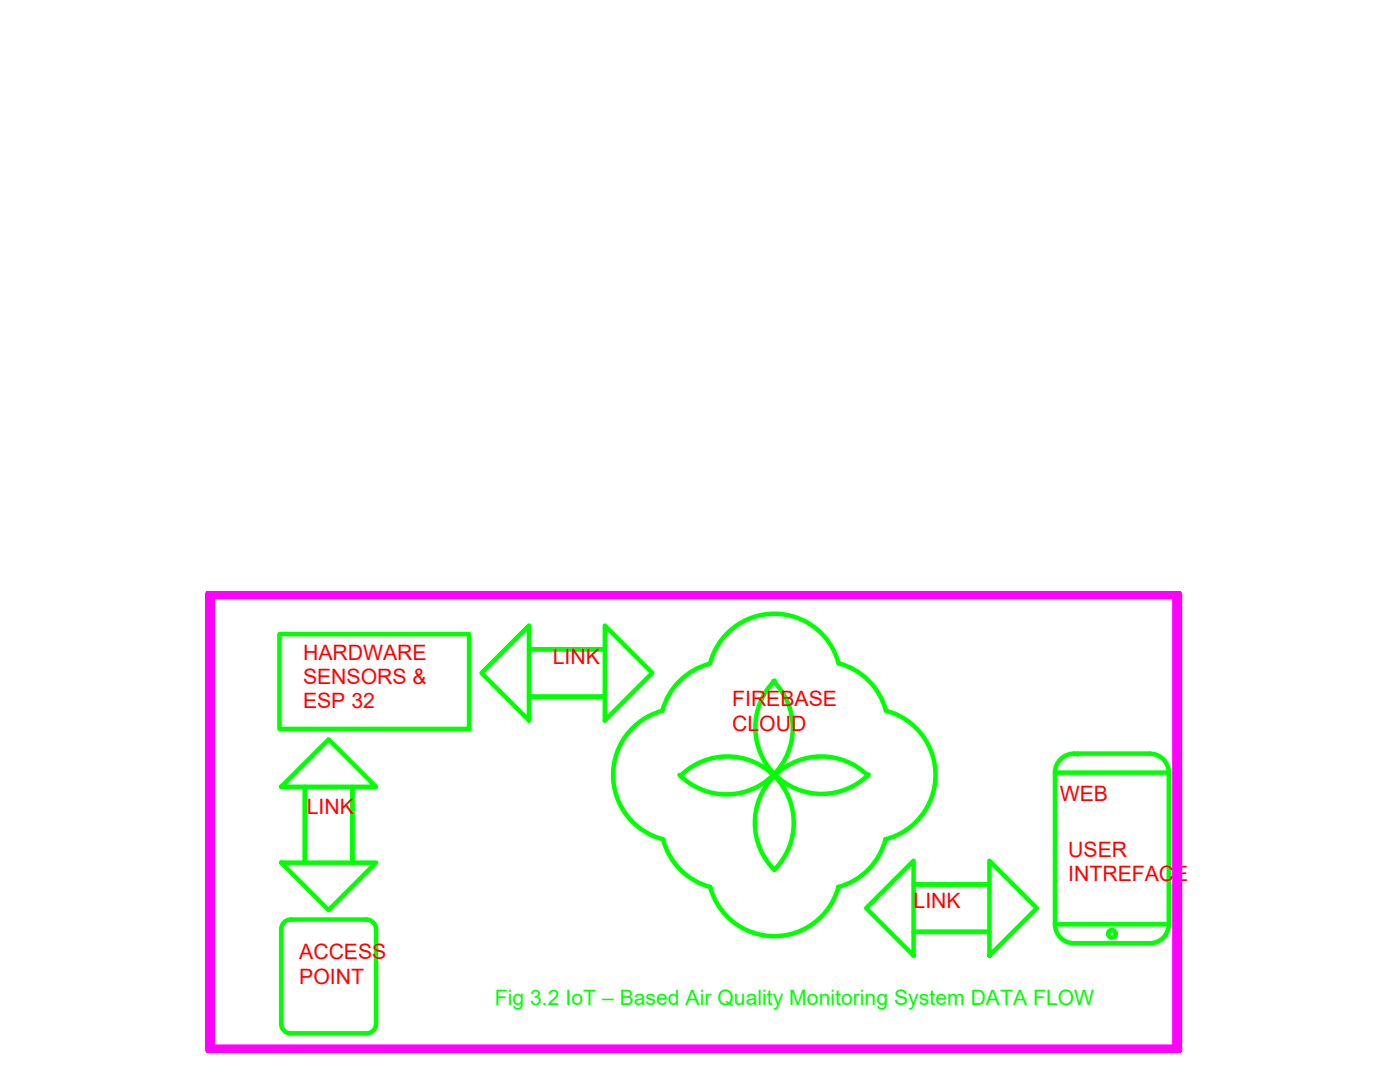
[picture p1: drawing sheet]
<svg xmlns="http://www.w3.org/2000/svg" width="279mm" height="216mm" viewBox="0 0 279 216" stroke-linecap="round" stroke-linejoin="round" font-family="sans-serif">
<!-- layer: 0 -->
<path d="M55.8 126.5h37.8v19h-37.8zM154.3 135.9a13.2 13.2 0 0 1 0 18.7 13.2 13.2 0 0 1-18.7 0M154.6 135.8a13.2 13.2 0 0 0 0 18.7 13.2 13.2 0 0 0 18.8 0M56.1 157l9.5-9.5 9.4 9.5h-4.7v15.1h-9.4v-15.1zM60.9 157h9.4v15.1h4.7l-9.4 9.5-9.5-9.5h4.8zM135.8 154.8a13.2 13.2 0 0 1 18.7 0 13.2 13.2 0 0 1 0 18.8 13.2 13.2 0 0 1 0-18.8 13.2 13.2 0 0 1 18.8 0M132.3 167.5a13.2 13.2 0 0 1-9.9-12.8 13.2 13.2 0 0 1 9.8-12.9 13.2 13.2 0 0 1 9.5-9.4 13.2 13.2 0 0 1 12.8-9.9 13.2 13.2 0 0 1 12.8 9.9 13.2 13.2 0 0 1 9.5 9.4 13.2 13.2 0 0 1 9.9 12.9 13.2 13.2 0 0 1-10 12.8M132.3 167.5a13.2 13.2 0 0 0 9.4 9.5 13.2 13.2 0 0 0 12.8 9.8 13.2 13.2 0 0 0 12.8-9.8 13.2 13.2 0 0 0 9.4-9.5" fill="none" stroke="#0f0" stroke-width=".9"/>
<circle cx="215.1" cy="150.4" r=".45" fill="#0f0"/>
<g fill="none" stroke="#0f0" stroke-width=".9">
<path d="M96.1 134.3l9.5-9.5v4.8h15.1v9.4h-15.1v4.7zM105.6 129.6h15.1v-4.8l9.5 9.5-9.5 9.4v-4.7h-15.1zM210.5 154.2v30.2h22.8v-30.2M210.5 154.2h22.8M210.6 154.2a3.8 3.8 0 0 1 3.7-3.8h15.2a3.8 3.8 0 0 1 3.8 3.8M182.3 176.5h15.2v-4.8l9.4 9.5-9.4 9.5v-4.8h-15.2zM56.7 184.1l.4-.3 .9-.3h15.2a1.89 1.89 0 0 1 1.8 1.9v18.9a1.87 1.87 0 0 1-1.9 1.9h-15.1a1.89 1.89 0 0 1-1.9-1.9v-18.9l.1-.5zM172.9 181.2l9.4-9.5v4.8h15.2v9.4h-15.2v4.8zM210.6 184.4a3.8 3.8 0 0 0 3.7 3.8h15.2a3.8 3.8 0 0 0 3.8-3.8"/>
<circle cx="221.9" cy="186.3" r=".76"/>
</g>
<!-- layer: Layer1 -->
<path d="M41.9 118.6h193v90.8h-193z" fill="none" stroke="#f0f" stroke-width="2"/>
<g font-size="4.2" fill="#f00">
<text x="60.5" y="131.6">HARDWARE</text>
<text x="60.5" y="136.5">SENSORS &amp;</text>
<text x="110.3" y="132.6">LINK</text>
<text x="60.5" y="141.4">ESP 32</text>
<text x="146.1" y="140.9">FIREBASE</text>
<text x="146.1" y="145.8">CLOUD</text>
<text x="211.5" y="159.8">WEB</text>
<text x="61.2" y="162.5">LINK</text>
<text x="213.2" y="171">USER</text>
<text x="213.2" y="175.9">INTREFACE</text>
<text x="182.3" y="181.2">LINK</text>
<text x="59.7" y="191.4">ACCESS</text>
<text x="59.7" y="196.3">POINT</text>
</g>
<text font-size="4.2" fill="#0f0" x="98.7" y="200.5">Fig 3.2 IoT – Based Air Quality Monitoring System DATA FLOW</text>
</svg>
